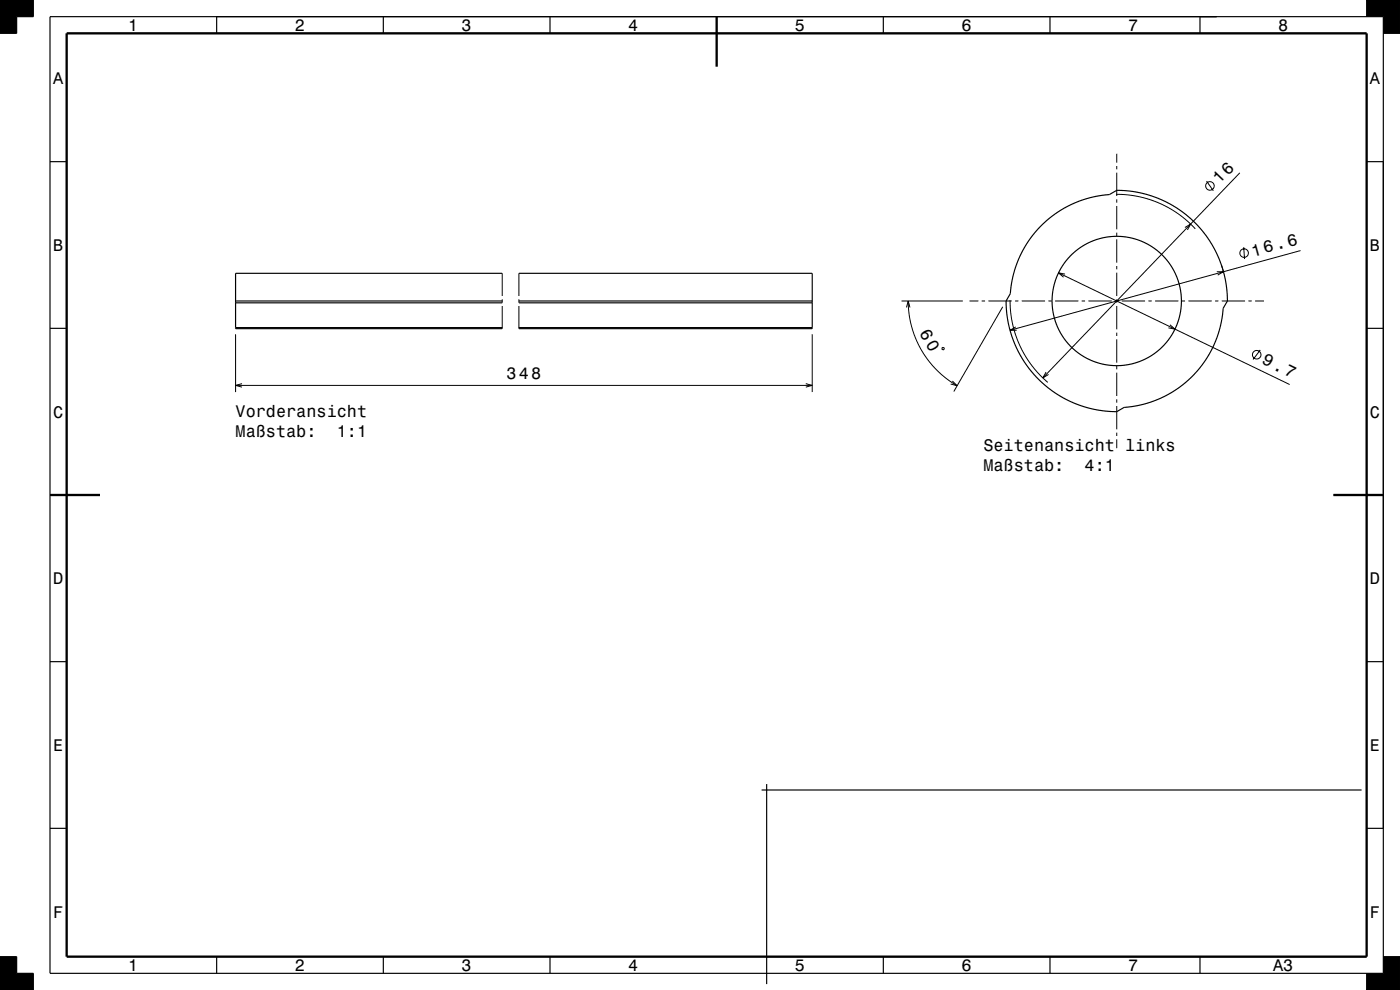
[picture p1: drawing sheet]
<svg xmlns="http://www.w3.org/2000/svg" width="420mm" height="297mm" viewBox="0 0 420 297" stroke-linecap="round" stroke-linejoin="round" font-family="sans-serif">
<g fill="#000">
<path d="M0 0h10v5h-5v5h-5z" fill-rule="evenodd"/>
<path d="M410 0h10v10h-5v-5h-5z" fill-rule="evenodd"/>
<path d="M0 287h5v5h5v5h-10z" fill-rule="evenodd"/>
<path d="M410 292h5v-5h5v10h-10z" fill-rule="evenodd"/>
</g>
<g fill="none" stroke="#000" stroke-width=".3">
<path d="M334.8 58.3l3.2 .1 3.5 .6 3.1 .8 3.3 1.2 3.1 1.6 2.7 1.7 2.8 2.2 2.1 2.1M335 46.1v2.7M335 49.8v1M335 51.8v7M335 59.8v1M362 54.3l2 2.9M372 51.8l-59.1 61.6M335 61.8v7M335 69.8v1M335 71.8v7M335 79.8v1M355.5 68.3l1.7-1.1-1 1.8"/>
<path d="M366.5 79.6l.5 1.9M373.1 74.1l.3 3.6M390.2 75.2l-87.2 23.9M150.7 82v6.8M150.7 89.8v1M150.7 91.8v6.8M155.7 82v6.8M155.7 89.8v1M155.7 91.8v6.8M270.5 90.3h18.4M271.9 92.2l.6-1.9 .5 1.9M272.5 90.3l.2 4 .8 3.7 1.2 3.5 1.8 3.6 2.2 3.3 2.5 2.8 2.8 2.5 3.1 2"/>
<path d="M290.8 90.3h2.7M294.5 90.3h1M296.5 90.3h7M300.8 92l-14.7 25.5M303 90.1l.2 3.2 .5 3.5 .9 3.4 1.2 3.2 1.7 3.1 2 3.2 2.3 2.6 2.5 2.4M304.5 90.3h1M304.7 98.1l-1.7 1h2M306.5 90.3h7M314.5 90.3h1M316.5 90.3h7M317.6 81.9l69.3 33.5M319.5 82.2l-1.9-.3 1.5 1.3"/>
<path d="M324.5 90.3h1M326.5 90.3h7M334.5 90.3h1M335 81.8v7M335 89.8v1M335 91.8v7M335 99.8v1M336.5 90.3h7M344.5 90.3h1M346.5 90.3h7M351 97.4l1.5 1.3-2-.3M354.5 90.3h1"/>
<path d="M356.5 90.3h7M364.5 90.3h1M365 81.5h2l-1.7 1M366.5 90.3h7M374.5 90.3h1M376.5 90.3h2.7M70.7 100.3v17.3M70.7 115.6h173M72.6 115.1l-1.9 .5 1.9 .5M241.7 115.1l2 .5-2 .5M243.7 100.3v17.3M282.6 104.3h.6v.5l-.5 .1z"/>
<path d="M285.7 114.3l1.4 1.4-1.9-.5M313.8 111.6l-.9 1.8 1.7-1.1M335 101.8v7M335 109.8v1M335 111.8v7M335 119.8v1M378.1 105l-2.2 2.8M335 121.8v7M335 129.8v1M335 131.8v2.7"/>
<circle cx="363" cy="55.8" r="1.28"/>
<circle cx="373.2" cy="75.9" r="1.28"/>
<circle cx="377" cy="106.4" r="1.28"/>
</g>
<g fill="none" stroke="#000" stroke-width=".35">
<path d="M0 0h10v5h-5v5h-5zM15 5h400v287h-400zM65 5v5M115 5v5M165 5v5M265 5v5M315 5v5M360 5v5M410 5v-5h10v10h-5M15 48.5h5M410 48.5h5M312.3 67.7l4.4-3.7 4.8-2.7 5.4-2 5.9-.9 2.2-1.3 6.1 .6 3 .6 3.3 1.2 5.5 2.8 2.9 2.1 2.4 2.1 2.2 2.4 2.1 2.8 1.7 2.8 1.4 2.9 1.2 3.3 .8 3.1 .5 3.3 .1 3.2-1.3 2.2-.9 5.8-1.9 5.4-2.6 4.5-3.6 4.5-4.4 3.7-4.7 2.8-3 1.2-2.9 .9-5.7 .9-2.2 1.3-3.1-.2-3.2-.4-3-.7-3.3-1.2-3.1-1.5-2.6-1.5-2.6-1.9-2.4-2.2-2.2-2.4-2-2.6-1.7-2.8-1.4-2.9-1.1-3.1-.8-3.3-.5-3.5-.2-3 1.3-2.2 .9-5.5 1.9-5.5 2.8-5z"/>
<path d="M15 98.5h5M70.7 90.3h80M70.7 90.9h80M70.7 98.3h80M150.7 82h-80v16.6h80M155.7 90.3h88M155.7 82h88v16.6h-88M155.7 90.9h88M155.7 98.3h88M410 98.5h5M15 198.5h5M410 198.5h5"/>
<path d="M228.5 237h180M230 235.2v60M15 248.5h5M410 248.5h5M0 287h5v5h5v5h-10zM65 287v5M115 287v5M165 287v5M230 287h180M265 287v5M315 287v5M360 287v5"/>
<path d="M415 287h5v10h-10v-5"/>
<circle cx="335" cy="90.3" r="19.4"/>
</g>
<path d="M20 10h390v277h-390zM215 5v15M15 148.5h15M400 148.5h15" fill="none" stroke="#000" stroke-width=".7" stroke-linecap="butt"/>
<g font-size="5.1">
<text x="275.8" y="99.9" transform="rotate(60 275.8 99.9)">60</text>
<text x="378.3" y="109" transform="rotate(26 378.3 109)">9.7</text>
</g>
<g font-size="5">
<text x="38.5" y="9.3">1</text>
<text x="88.5" y="9.3">2</text>
<text x="138.5" y="9.3">3</text>
<text x="188.5" y="9.3">4</text>
<text x="238.5" y="9.3">5</text>
<text x="288.5" y="9.3">6</text>
<text x="338.5" y="9.3">7</text>
<text x="383.5" y="9.3">8</text>
<text x="16" y="25.3">A</text>
<text x="411" y="25.3">A</text>
<text x="365.8" y="55.3" transform="rotate(-46 365.8 55.3)">16</text>
<text x="16" y="75.3">B</text>
<text x="375.9" y="77" transform="rotate(-15 375.9 77)">16.6</text>
<text x="411" y="75.3">B</text>
<text x="151.9" y="113.6">348</text>
<text x="16" y="125.3">C</text>
<text x="70.7" y="125.2">Vorderansicht</text>
<text x="411" y="125.3">C</text>
<text x="70.7" y="131.2">Maßstab:</text>
<text x="101" y="131.2">1:1</text>
<text x="295" y="135.2">Seitenansicht links</text>
<text x="295" y="141.2">Maßstab:</text>
<text x="325.4" y="141.2">4:1</text>
<text x="16" y="175.3">D</text>
<text x="411" y="175.3">D</text>
<text x="16" y="225.3">E</text>
<text x="411" y="225.3">E</text>
<text x="16" y="275.3">F</text>
<text x="411" y="275.3">F</text>
<text x="38.5" y="291.3">1</text>
<text x="88.5" y="291.3">2</text>
<text x="138.5" y="291.3">3</text>
<text x="188.5" y="291.3">4</text>
<text x="238.5" y="291.3">5</text>
<text x="288.5" y="291.3">6</text>
<text x="338.5" y="291.3">7</text>
<text x="382" y="291.3">A3</text>
</g>
</svg>
